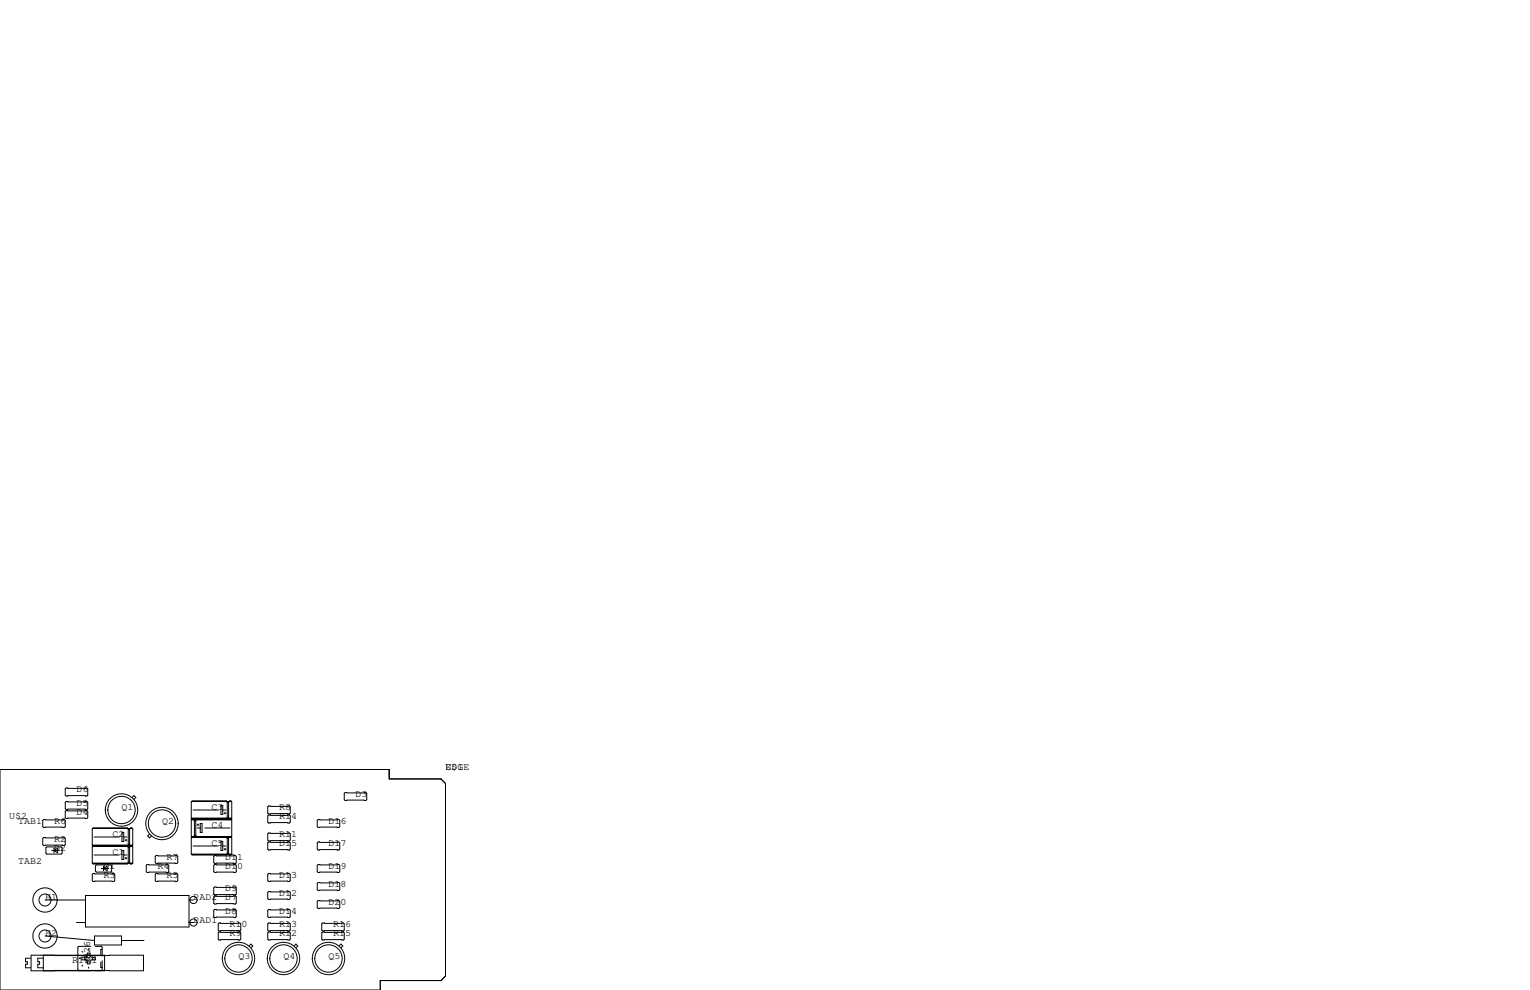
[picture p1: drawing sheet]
<svg xmlns="http://www.w3.org/2000/svg" width="432mm" height="279mm" viewBox="0 0 432 279" stroke-linecap="round" stroke-linejoin="round" font-family="sans-serif">
<g fill="none" stroke="#000" stroke-width=".28">
<path d="M0 217.2h109.9v2.6h14.6l1.2 1.3v54.4l-1.2 1.2h-17.2v2.7h-107.3zM12.3 231.3h5.9l.2 .2v1.8l-.2 .3h-5.9l-.2-.3v-1.8zM12.3 236.3h5.9l.2 .3v1.8l-.2 .2h-5.9l-.2-.2v-1.8zM13.2 239h4.1l.2 .3v1.5l-.2 .2h-4.1l-.2-.2v-1.5zM15.5 239.4h-.3v1.3M18.7 228.7h5.8l.3 .3v1.8l-.3 .2h-5.8l-.3-.2v-1.8zM18.7 222.4h5.8l.3 .2v1.8l-.3 .3h-5.8l-.3-.3v-1.8zM18.7 226.2h5.8l.3 .2v1.8l-.3 .3h-5.8l-.3-.3v-1.8zM26 238.5l.3 .3M26 238.5h11.5M26.2 233.8h9.9M26.2 238.9h9.9"/>
<path d="M26.3 238.8h9.6M26.3 238.6h9.6M26.3 238.8l-.3 .2v4.6M26.5 236.2h7.2M34.4 234.9h.5v2.6h-.5zM34.9 236.2h.9M35.3 237.1h.5M35.6 236.9v.5M35.9 233.7l.3 .2M35.9 233.7h-9.6l-.3 .2v4.6M35.9 233.7h-9.6M35.9 238.8h-9.6"/>
<path d="M35.9 238.8l.2 .1M36.1 238.9l.1 .1M36.2 239h.4M36.2 233.9v4.6l-.3 .3M36.2 239v4.6l-.3 .2h-9.6l-.3-.2M36.2 238.3h.4M36.2 233.9h.4M36.2 234.1h.4M36.2 239.1h.4M36.3 238.4h.1M36.6 239v4.6l.2 .2h.4l.3-.2M36.6 233.9v4.6l.2 .3"/>
<path d="M36.7 233.8h.6M36.7 238.9h.6M36.8 238.8h.4M36.8 238.6h.4M36.8 238.8l-.2 .2M37.2 233.7l.3 .2v4.6M37.2 238.8l.3 .2v4.6M37.2 233.7h-.4l-.2 .2M37.2 233.7h-.4M37.2 238.8h-.4M37.3 225.1l.5-.6 .5 .6-.5 .5M37.5 238.5l-.3 .3"/>
<path d="M42.2 235.4l-.5 .5 .5 .6 .5-.6M54 230.9h11.4M54 231.4h11.4M54 230.9l.2 .2M54 231.4v4.6l.2 .2M54.1 226.2h9.9M54.1 236.1h.6M54.1 236.3h9.9M54.2 231h9.7M54.2 231.3h.4M54.2 236.2h11M54.2 231.1h11"/>
<path d="M54.2 236.2l-.2 .3v4.5M54.2 236.3l9.7-.1 .2 .3M54.2 231.1l-.2 .3M54.5 238.8h7.1M54.5 228.6h7.1M54.6 231.1l.3 .3v4.6M54.6 236.2h-.4M54.9 236l-.3 .2M54.9 231.6h.3M54.9 235.9h.3M54.9 235.8h.3M55 231.5h.1"/>
<path d="M55.2 236l.3 .2h9.7M55.4 236.1h9.9M55.5 231.3h9.7M55.5 231.1l-.3 .3v4.6M55.6 233.7h.9M55.6 232.8h.5M55.9 232.5v.5M56.5 232.4h.5v2.5h-.5zM57.8 233.7h7.1M62.4 237.5h.5v2.5h-.5zM62.4 227.3h.5v2.6h-.5zM62.9 238.8h.9"/>
<path d="M62.9 228.6h.9M63.2 229.5h.6M63.2 239.6h.6M63.5 229.2v.5M63.5 239.4v.5M63.9 226.1h-9.7l-.2 .2v4.6M63.9 226.1l.2 .2M63.9 226.1h-9.7M64.1 226.3h.4M64.1 226.3v4.6l-.2 .2M64.1 236.5v4.5l-.2 .3h-9.7l-.2-.3M64.1 230.6h.4"/>
<path d="M64.1 226.4h.4M64.1 236.5h.4M64.1 236.6h.4M64.3 230.8h.1M64.5 226.3v4.6l.3 .2M64.5 236.5v4.5l.3 .3h.4l.2-.3M64.6 226.2h.7M64.6 236.3h.7M64.8 231h.4M64.8 236.2l-.3 .3M65.2 226.1l.2 .2v4.6M65.2 236.2l.2 .3v4.5"/>
<path d="M65.2 226.1h-.4l-.3 .2M65.2 226.1h-.4M65.2 236.2l-.4 .1M65.2 231.1l.2 .3M65.4 231.4v4.6l-.2 .2M65.4 230.9l-.2 .2M75.8 237.6h5.9l.2 .3v1.7l-.2 .3h-5.9l-.2-.3v-1.7zM75.8 235.1h5.9l.2 .2v1.8l-.2 .3h-5.9l-.2-.3v-1.8zM75.8 227.5h5.9l.2 .2v1.8l-.2 .2h-5.9l-.2-.2v-1.8zM75.8 230h5.9l.2 .3v1.7l-.2 .3h-5.9l-.2-.3v-1.7zM89.8 231.3h5.8l.3 .2v1.8l-.3 .3h-5.8l-.3-.3v-1.8zM89.8 237.6h5.8l.3 .3v1.7l-.3 .3h-5.8l-.3-.3v-1.7z"/>
<path d="M97.4 223.6h5.9l.2 .3v1.8l-.2 .2h-5.9l-.2-.2v-1.8zM12.7 254h11.4M14.6 240h2.2M15.2 240l1.1-.6v1.3zM24.1 252.7h29.2v8.9h-29.2zM26 243.6h11.5M26.3 243.7h9.6M26.3 246.5h5.8l.3 .3v1.7l-.3 .3h-5.8l-.3-.3v-1.7zM26.5 241.3h7.2M26.9 244.3l.3-.2h4l.3 .2v1.6l-.3 .2h-4l-.3-.2zM28.6 245.1h2.1M29.2 245.1l1-.6v1.2z"/>
<path d="M29.5 244.5h-.3v1.2M34.4 240h.5v2.6h-.5zM34.9 241.3h.9M35.3 242.2h.5M35.6 241.9v.5M36.2 243.3h.4M36.3 243.5h.1M36.8 243.7h.4M41.5 244h5.9l.2 .2v1.8l-.2 .3h-5.9l-.2-.3v-1.8zM43.8 246.8l.3-.3h5.8l.3 .3v1.7l-.3 .3h-5.8l-.3-.3zM44.1 241.4h5.8l.3 .3v1.8l-.3 .2h-5.8l-.3-.2v-1.8zM53.3 254h1.3"/>
<path d="M54 241h11.4M54.2 241.2h9.7M60.3 253.1l.3-.2h5.8l.3 .2v1.8l-.3 .2h-5.8l-.3-.2zM60.3 250.6l.3-.3h5.8l.3 .3v1.7l-.3 .3h-5.8l-.3-.3zM60.3 256.9l.3-.2h5.8l.3 .2v1.8l-.3 .3h-5.8l-.3-.3zM60.6 244h5.8l.3 .2v1.8l-.3 .3h-5.8l-.3-.3v-1.8zM60.6 241.4h5.8l.3 .3v1.8l-.3 .2h-5.8l-.3-.2v-1.8zM64.1 240.8h.4M64.3 240.9h.1M64.8 241.2h.4M75.6 246.8l.2-.3h5.9l.2 .3v1.7l-.2 .3h-5.9l-.2-.3zM75.6 256.9l.2-.2h5.9l.2 .2v1.8l-.2 .3h-5.9l-.2-.3z"/>
<path d="M75.6 251.8l.2-.2h5.9l.2 .2v1.8l-.2 .3h-5.9l-.2-.3zM89.5 249.3l.3-.3h5.8l.3 .3v1.8l-.3 .2h-5.8l-.3-.2zM89.5 254.4l.3-.3h5.8l.3 .3v1.8l-.3 .2h-5.8l-.3-.2zM89.8 244h5.8l.3 .2v1.8l-.3 .3h-5.8l-.3-.3v-1.8zM8.7 270.4h-1.5v1h.5v.7h-.5v1h1.5M8.8 269.6h20.7v4.4h-20.7zM12.1 270.4h-1.4v1h.5v.7h-.5v1h1.4M12.2 269.6v4.4M12.7 264.2l14 1.2M15.3 269.6h25.2v4.4h-25.2M21.6 260.3h2.5M22.3 270.5h.4"/>
<path d="M23.1 270.1h1.2l.3-.4v-.7h.8v.7l.4 .4h1.1v.8h-1.1l-.4 .4v.7h-.8v-.7l-.3-.4h-1.2zM23.1 268.5l.3 .2M23.4 272.4l-.3 .3M23.9 270.1v.8M25 267.7v.4M25 272.9v.4M25.7 267.1h-3.5l-.2 .2v6.4l.2 .2M26.2 270.1v.8M26.7 264.2h7.6v2.5h-7.6zM26.9 267.1h1.7l.2 .2v2.6M28.4 271.5v1.5h.4M28.8 271.1v2.6l-.2 .2"/>
<path d="M28.8 268h-.4v1.5M34.3 265.4h6.3M53.3 260.3h1.3M61.6 260.7l.2-.2h5.9l.2 .2v1.8l-.2 .3h-5.9l-.2-.3zM61.6 263.3l.2-.3h5.9l.2 .3v1.7l-.2 .3h-5.9l-.2-.3zM70.3 267l.5-.6 .5 .6-.5 .5M75.6 260.7l.2-.2h5.9l.2 .2v1.8l-.2 .3h-5.9l-.2-.3zM75.6 263.3l.2-.3h5.9l.2 .3v1.7l-.2 .3h-5.9l-.2-.3zM83 267l.5-.6 .5 .6-.5 .5M90.8 260.7l.3-.2h5.8l.3 .2v1.8l-.3 .3h-5.8l-.3-.3zM90.8 263.3l.3-.3h5.8l.3 .3v1.7l-.3 .3h-5.8l-.3-.3zM95.7 267l.5-.6 .5 .6-.5 .5"/>
<circle cx="34.3" cy="228.6" r="4.6"/>
<circle cx="34.3" cy="228.6" r="3.9"/>
<circle cx="45.7" cy="232.4" r="3.9"/>
<circle cx="45.7" cy="232.4" r="4.6"/>
<circle cx="12.7" cy="254" r="3.4"/>
<circle cx="12.7" cy="254" r="1.7"/>
<circle cx="54.6" cy="254" r="1.02"/>
<circle cx="12.7" cy="264.2" r="3.4"/>
<circle cx="12.7" cy="264.2" r="1.7"/>
<circle cx="54.6" cy="260.3" r="1.02"/>
<circle cx="67.3" cy="270.5" r="3.9"/>
<circle cx="67.3" cy="270.5" r="4.6"/>
<circle cx="80" cy="270.5" r="3.9"/>
<circle cx="80" cy="270.5" r="4.6"/>
<circle cx="92.7" cy="270.5" r="3.9"/>
<circle cx="92.7" cy="270.5" r="4.6"/>
</g>
<g font-size="2.8">
<text x="125.7" y="217.2">U$1</text>
<text x="125.7" y="217.2">EDGE</text>
<text x="21.6" y="227.3">D5</text>
<text x="21.6" y="223.5">D6</text>
<text x="100.3" y="224.8">D3</text>
<text x="2.5" y="231.1">U$2</text>
<text x="5.1" y="232.4">TAB1</text>
<text x="15.2" y="232.4">R6</text>
<text x="21.6" y="229.9">D4</text>
<text x="34.3" y="228.6">Q1</text>
<text x="45.7" y="232.4">Q2</text>
<text x="59.7" y="228.6">C3</text>
<text x="59.7" y="233.7">C4</text>
<text x="78.7" y="228.6">R8</text>
<text x="78.7" y="231.1">R14</text>
<text x="92.7" y="232.4">D16</text>
<text x="15.2" y="237.5">R2</text>
<text x="31.7" y="236.2">C2</text>
<text x="59.7" y="238.8">C5</text>
<text x="78.7" y="238.8">D15</text>
<text x="78.7" y="236.2">R11</text>
<text x="92.7" y="238.8">D17</text>
<text x="5.1" y="243.8">TAB2</text>
<text x="15.2" y="240">D2</text>
<text x="29.2" y="245.1">D1</text>
<text x="31.7" y="241.3">C1</text>
<text x="44.4" y="245.1">R4</text>
<text x="47" y="242.6">R7</text>
<text x="63.5" y="245.1">D10</text>
<text x="63.5" y="242.6">D11</text>
<text x="92.7" y="245.1">D19</text>
<text x="29.2" y="247.6">R3</text>
<text x="47" y="247.6">R5</text>
<text x="63.5" y="251.5">D9</text>
<text x="78.7" y="247.6">D13</text>
<text x="92.7" y="250.2">D18</text>
<text x="12.7" y="254">H1</text>
<text x="54.6" y="254">PAD2</text>
<text x="63.5" y="254">D7</text>
<text x="63.5" y="257.8">D8</text>
<text x="78.7" y="252.7">D12</text>
<text x="78.7" y="257.8">D14</text>
<text x="92.7" y="255.3">D20</text>
<text x="54.6" y="260.3">PAD1</text>
<text x="64.8" y="261.6">R10</text>
<text x="78.7" y="261.6">R13</text>
<text x="94" y="261.6">R16</text>
<text x="12.7" y="264.2">H2</text>
<text x="64.8" y="264.2">R9</text>
<text x="78.7" y="264.2">R12</text>
<text x="94" y="264.2">R15</text>
<text x="20.3" y="271.8">R18R1</text>
<text x="25.4" y="270.5" transform="rotate(-90 25.4 270.5)">R26</text>
<text x="67.3" y="270.5">Q3</text>
<text x="80" y="270.5">Q4</text>
<text x="92.7" y="270.5">Q5</text>
</g>
</svg>
